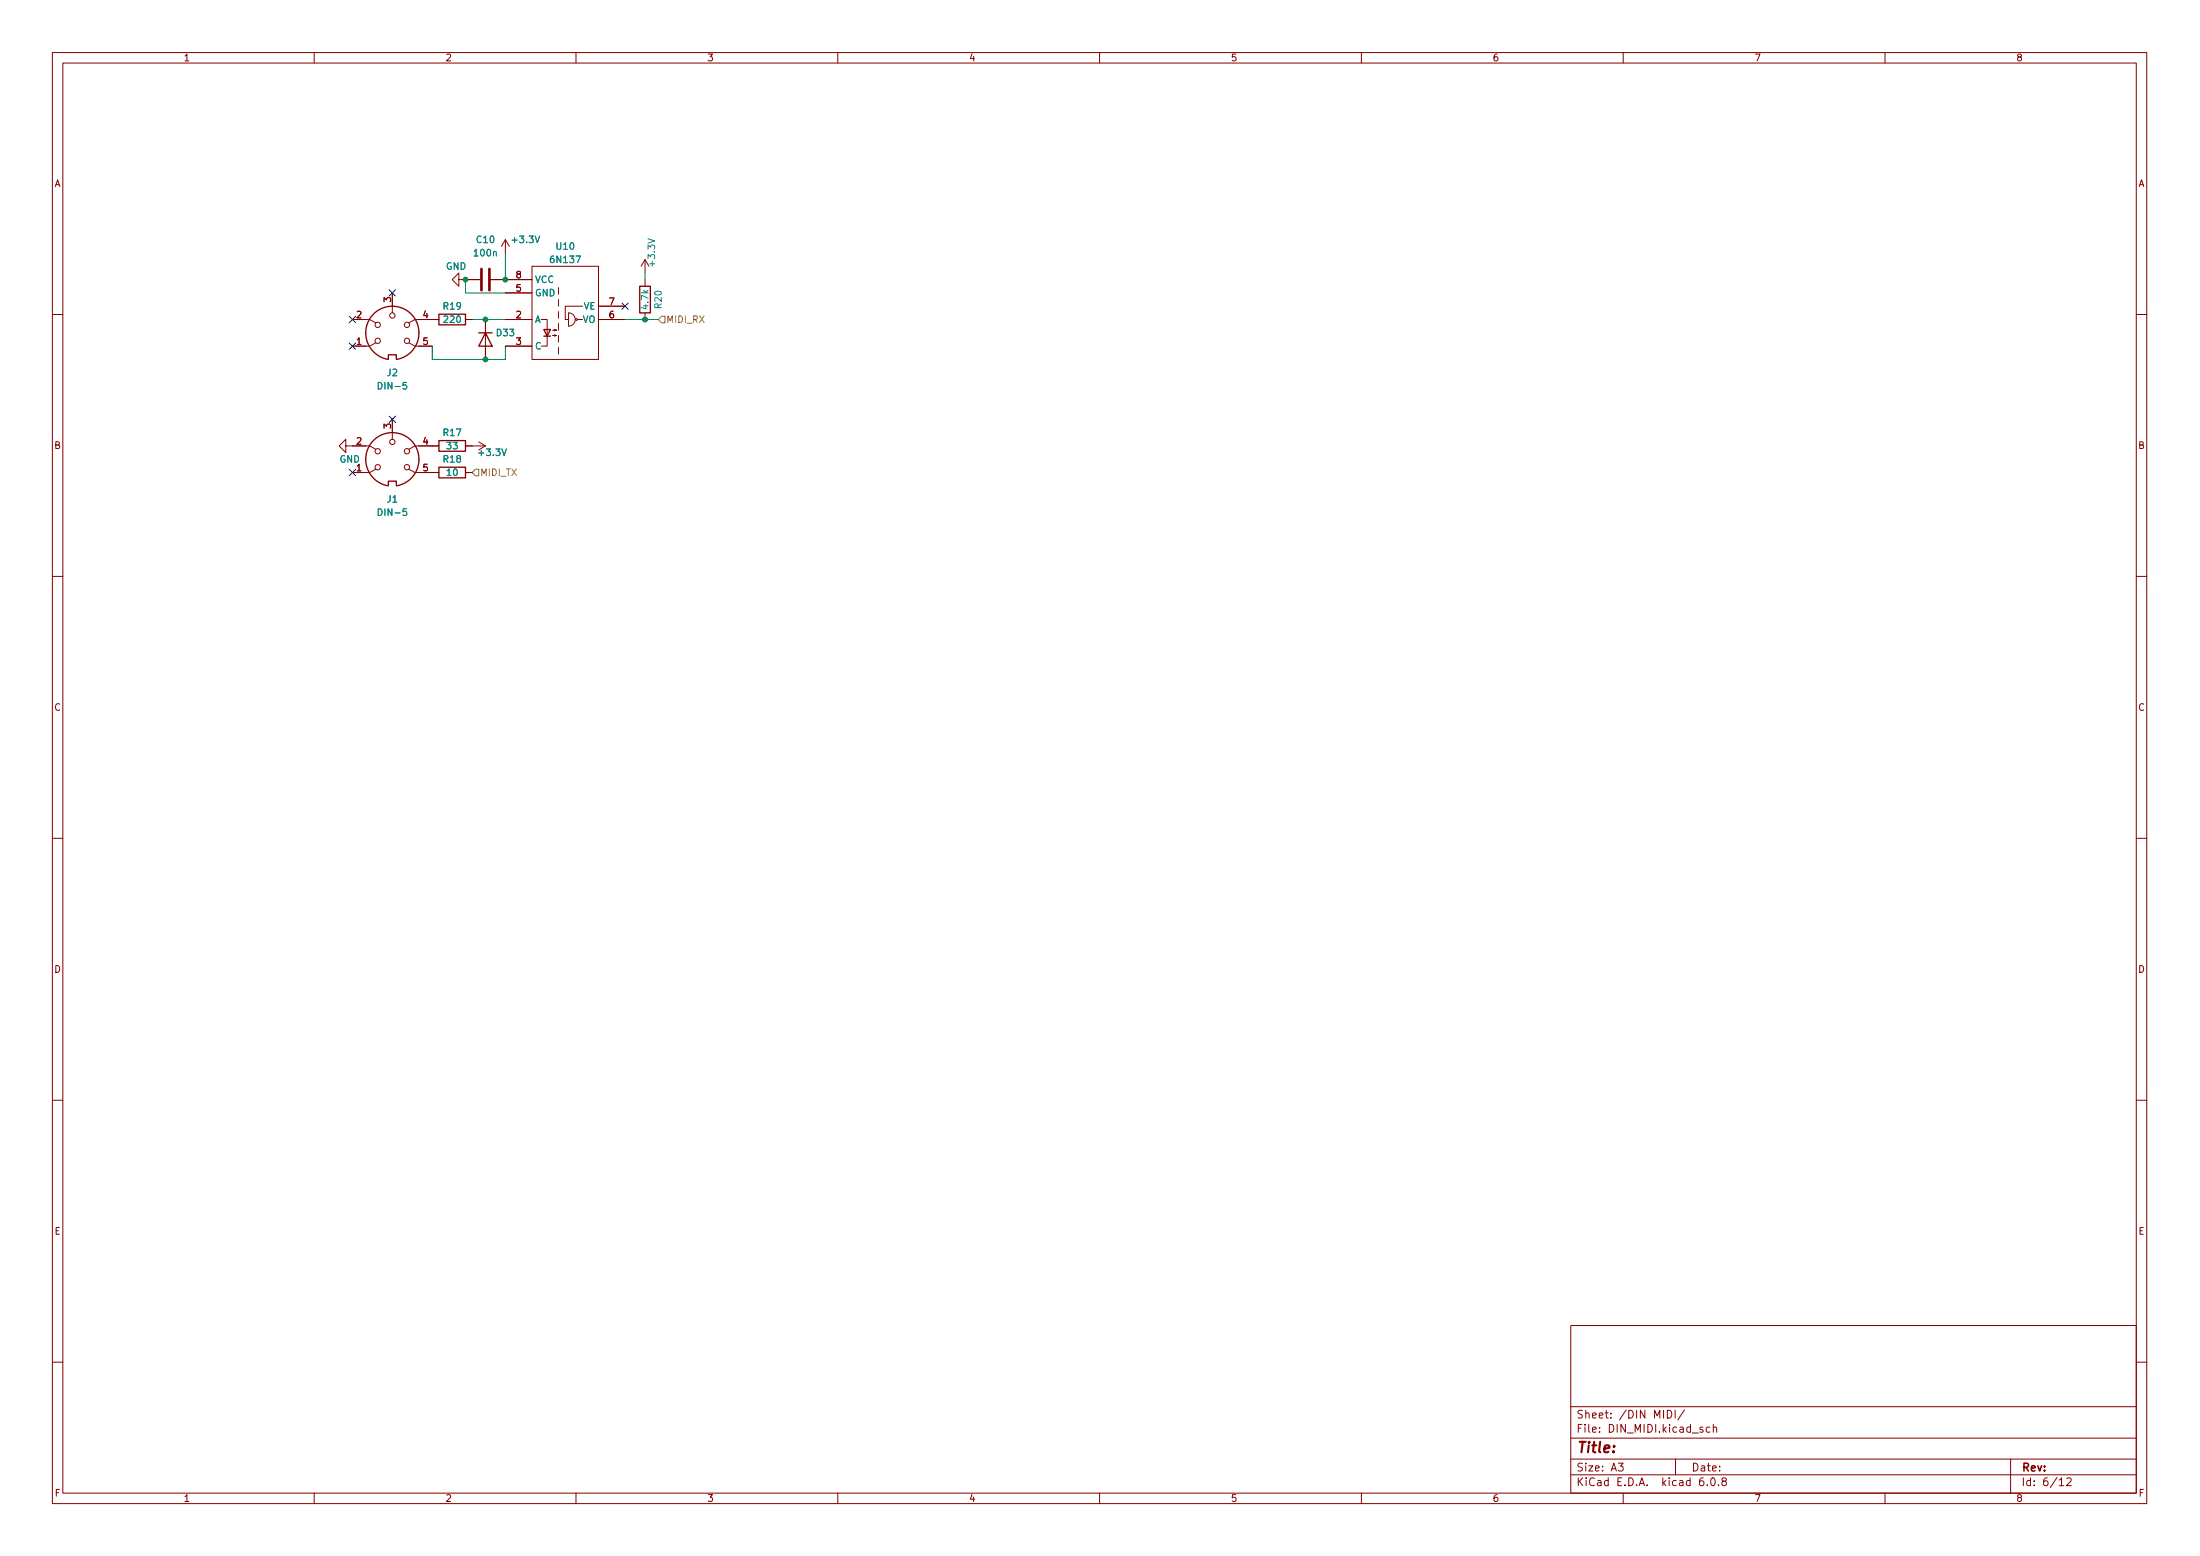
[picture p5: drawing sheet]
<svg xmlns="http://www.w3.org/2000/svg" width="420mm" height="297mm" viewBox="0 0 420 297" stroke-linecap="round" stroke-linejoin="round" font-family="sans-serif">
<g fill="none" stroke="#840000" stroke-width=".19">
<path d="M10 10h400v277h-400zM12 12h396v273h-396zM60 10v2M110 10v2M160 10v2M210 10v2M260 10v2M310 10v2M360 10v2M74.9 55.9v3.8M87.6 53.4v-1.3l-1.2 1.3 1.2 1.2v-1.2h4.1M93.7 53.4h7.9"/>
<path d="M96.5 55.9h5.1M96.5 45.8l.8 1.2M96.5 45.8v2.5M96.5 45.8l-.7 1.2M101.6 50.8h12.7v17.8h-12.7zM106.7 54.9v1.3M106.7 57.2v1.3M106.7 59.5v1.2M108.6 59.7a1.27 1.27 0 0 1 1.3 1.3 1.27 1.27 0 0 1-1.3 1.3zM111.3 58.5h-3.4v2.5h.7M114.3 58.5h5.1M123.2 49.6v2.5"/>
<path d="M123.2 53.4v1.2M123.2 59.7v1.3M123.2 49.6l-.8 1.2M123.2 49.6l.8 1.2M10 60h2M67.3 61h3.3l1.2 .6M71.8 65.4l-1.2 .7h-3.3M78.1 65.4l1.1 .7h3.3M83.8 61h-4.6l-1.1 .6M88.9 61h1.3M92.7 61v7.6M96.5 66.1h5.1"/>
<path d="M96.5 61h5.1M103.4 61h1.1v5.1h-1.1M105.5 64h.8l-.4 .2v-.3l.4 .1M105.5 63h.8l-.4 .2v-.3l.4 .1M106.7 61.8v1.2M106.7 64v1.3M106.7 66.3v1.3M110.3 61h1M114.3 61h5.1M408 60h2M66 85.1v1.3l-1.2-1.3 1.2-1.2v1.2h4.6l1.2 .7M71.8 89.6l-1.2 .6h-3.3"/>
<path d="M74.9 80v3.9M78.1 89.6l1.1 .6h4.6M83.8 85.1h-4.6l-1.1 .7M88.9 90.2h1.3M88.9 85.1h3.8M91.4 84.4l1.3 .7M92.7 85.1l-1.3 .8M10 110h2M408 110h2M10 160h2M408 160h2M10 210h2"/>
<path d="M408 210h2M300 253h108v32h-108zM10 260h2M300 278.5h108M300 274.5h108M300 268.5h108M309.1 279.3h.9l-.5 .6 .4 .1v.7l-.2 .1-.6-.1M318.4 269.2a.76 .76 0 0 1 .9 .8 .76 .76 0 0 1-.9 .7zM319.9 269.2v1.5M320 278.5v3M321.7 269.1l-1.3 2M325.2 272.5l-.3-.1-.3 .2 .1 .2 .5 .2v.3h-.6"/>
<path d="M326.6 272.5l-.5-.1-.2 .3 .1 .6h.6M327.2 272.6l.2-.2 .4 .1 .1 .9M327.2 271.9v1.5M384 278.5v6.5M408 260h2M60 285v2M110 285v2M160 285v2M210 285v2M260 285v2M300 281.5h108M310 285v2"/>
<path d="M325.3 282.1a.59 .59 0 0 0-.7 .7v.5l.1 .2 .4 .1 .3-.1v-.5l-.1-.2-.4-.1-.3 .3M326.1 283.5v.1M326.8 282.3l.3-.2a.8 .8 0 0 1 .5 .8 .8 .8 0 0 1-.5 .7l-.3-.1-.1-.5zM328.2 283.5v.1M329.1 282.8l-.2-.3v-.2l.2-.2 .5 .1 .1 .2-.1 .2-.6 .2-.1 .2v.5l.2 .1h.3l.3-.3-.1-.4-.2-.1M360 285v2M393.3 282.5l.4-.4v1.5M393.3 283.6h.8M394.7 282.3l.6-.2 .2 .2 .1 .2-1 1.1h1"/>
<circle cx="72.1" cy="62" r=".51"/>
<circle cx="72.1" cy="65.1" r=".51"/>
<circle cx="74.9" cy="60.2" r=".51"/>
<circle cx="77.7" cy="62" r=".51"/>
<circle cx="77.7" cy="65.1" r=".51"/>
<circle cx="110.1" cy="61" r=".18"/>
<circle cx="72.1" cy="89.2" r=".51"/>
<circle cx="72.1" cy="86.1" r=".51"/>
<circle cx="74.9" cy="84.4" r=".51"/>
<circle cx="77.7" cy="89.2" r=".51"/>
<circle cx="77.7" cy="86.1" r=".51"/>
</g>
<path d="M83.8 60h5.1v2h-5.1zM122.2 54.6h2v5.1h-2zM74.2 68.6a5.1 5.1 0 0 1-3.6-7.8 5.1 5.1 0 0 1 8.6 0 5.1 5.1 0 0 1-3.5 7.8M74.2 68.5v-.8h1.5v.8M91.4 63.5h2.6M92.7 63.5l1.3 2.6h-2.6zM103.9 62.9h1.2l-.6 1.3zM103.9 64.2h1.2M74.2 92.7a5.1 5.1 0 0 1-3.6-7.8 5.1 5.1 0 0 1 8.6 0 5.1 5.1 0 0 1-3.5 7.8M74.2 92.6v-.7h1.5v.7M83.8 89.2h5.1v2h-5.1zM83.8 84.1h5.1v2h-5.1z" fill="none" stroke="#840000" stroke-width=".25"/>
<path d="M91.9 51.3v4.1M93.5 51.3v4.1" fill="none" stroke="#840000" stroke-width=".51"/>
<path d="M126.4 60.4h.6v1.2h-.6l-.7-.6zM90.8 89.6h.6v1.2h-.6l-.6-.6z" fill="none" stroke="#848400" stroke-width=".19"/>
<path d="M88.9 53.4v2.5h7.6M96.5 48.3v5.1M123.2 52.1v1.3M82.5 66.1v2.5h14v-2.5M90.2 61h6.3M119.4 61h6.3" fill="none" stroke="#008400" stroke-width=".19"/>
<path d="M74.3 55.3l1.2 1.2M75.5 55.3l-1.2 1.2M118.8 57.8l1.2 1.3M120 57.8l-1.2 1.3M66.7 60.4l1.2 1.2M66.7 65.5l1.2 1.2M67.9 60.4l-1.2 1.2M67.9 65.5l-1.2 1.2M74.3 79.4l1.2 1.3M75.5 79.4l-1.2 1.3M66.7 89.6l1.2 1.2M67.9 89.6l-1.2 1.2" fill="none" stroke="#000084" stroke-width=".19"/>
<g fill="#008400" stroke="#008400" stroke-width=".19">
<circle cx="92.7" cy="61" r=".46"/>
<circle cx="123.2" cy="61" r=".46"/>
<circle cx="96.5" cy="53.4" r=".46"/>
<circle cx="88.9" cy="53.4" r=".46"/>
<circle cx="92.7" cy="68.6" r=".46"/>
</g>
<text font-size="2.8" fill="#840000" x="301" y="277.3">Title:</text>
<g font-size="2.1" fill="#840000">
<text x="301" y="273.5">File: DIN_MIDI.kicad_sch</text>
<text x="301" y="270.8">Sheet: /DIN MIDI/</text>
<text x="301" y="280.9">Size: A3</text>
<text x="323" y="280.9">Date:</text>
<text x="386" y="280.9">Rev:</text>
<text x="301" y="283.7">KiCad E.D.A. kicad 6.0.8</text>
<text x="386" y="283.7">Id: 6/12</text>
</g>
<g font-size="1.8" fill="#840000">
<text x="35" y="11.7">1</text>
<text x="85" y="11.7">2</text>
<text x="135" y="11.7">3</text>
<text x="185" y="11.7">4</text>
<text x="235" y="11.7">5</text>
<text x="285" y="11.7">6</text>
<text x="335" y="11.7">7</text>
<text x="385" y="11.7">8</text>
<text x="10.3" y="35.7">A</text>
<text x="408.3" y="35.7">A</text>
<text x="98.6" y="53.1">8</text>
<text x="74.7" y="57.7" transform="rotate(-90 74.7 57.7)">3</text>
<text x="98.6" y="55.7">5</text>
<text x="116.3" y="58.2">7</text>
<text x="68.1" y="65.8">1</text>
<text x="68.1" y="60.7">2</text>
<text x="80.8" y="60.7">4</text>
<text x="80.8" y="65.8">5</text>
<text x="98.6" y="60.7">2</text>
<text x="98.6" y="65.8">3</text>
<text x="116.3" y="60.7">6</text>
<text x="74.7" y="81.8" transform="rotate(-90 74.7 81.8)">3</text>
<text x="10.3" y="85.7">B</text>
<text x="68.1" y="90">1</text>
<text x="68.1" y="84.9">2</text>
<text x="80.8" y="84.9">4</text>
<text x="80.8" y="90">5</text>
<text x="408.3" y="85.7">B</text>
<text x="10.3" y="135.7">C</text>
<text x="408.3" y="135.7">C</text>
<text x="10.3" y="185.7">D</text>
<text x="408.3" y="185.7">D</text>
<text x="10.4" y="235.7">E</text>
<text x="408.4" y="235.7">E</text>
<text x="10.4" y="285.7">F</text>
<text x="35" y="286.7">1</text>
<text x="85" y="286.7">2</text>
<text x="135" y="286.7">3</text>
<text x="185" y="286.7">4</text>
<text x="235" y="286.7">5</text>
<text x="285" y="286.7">6</text>
<text x="335" y="286.7">7</text>
<text x="385" y="286.7">8</text>
<text x="408.4" y="285.7">F</text>
</g>
<g font-size="1.8" fill="#008484">
<text x="91.1" y="46.4">C10</text>
<text x="98" y="46.4">+3.3V</text>
<text x="106.3" y="47.7">U10</text>
<text x="85.1" y="51.5">GND</text>
<text x="90.7" y="48.9">100n</text>
<text x="105.3" y="50.2">6N137</text>
<text x="125.1" y="50.6" transform="rotate(-90 125.1 50.6)">+3.3V</text>
<text x="84.7" y="59.1">R19</text>
<text x="102.1" y="56.6">GND</text>
<text x="102.1" y="54">VCC</text>
<text x="111.4" y="59.1">VE</text>
<text x="123.8" y="58.9" transform="rotate(-90 123.8 58.9)">4.7k</text>
<text x="126.4" y="58.8" transform="rotate(-90 126.4 58.8)">R20</text>
<text x="84.9" y="61.6">220</text>
<text x="94.9" y="64.2">D33</text>
<text x="102.1" y="61.6">A</text>
<text x="111.2" y="61.6">VO</text>
<text x="73.9" y="71.8">J2</text>
<text x="102.1" y="66.7">C</text>
<text x="72.6" y="74.3">DIN-5</text>
<text x="84.7" y="83.2">R17</text>
<text x="64.8" y="88.3">GND</text>
<text x="84.7" y="88.3">R18</text>
<text x="85.4" y="85.8">33</text>
<text x="91.6" y="87">+3.3V</text>
<text x="73.9" y="95.9">J1</text>
<text x="85.4" y="90.8">10</text>
<text x="72.6" y="98.5">DIN-5</text>
</g>
<g font-size="1.8" fill="#848400">
<text x="127.2" y="61.6">MIDI_RX</text>
<text x="91.6" y="90.8">MIDI_TX</text>
</g>
</svg>
